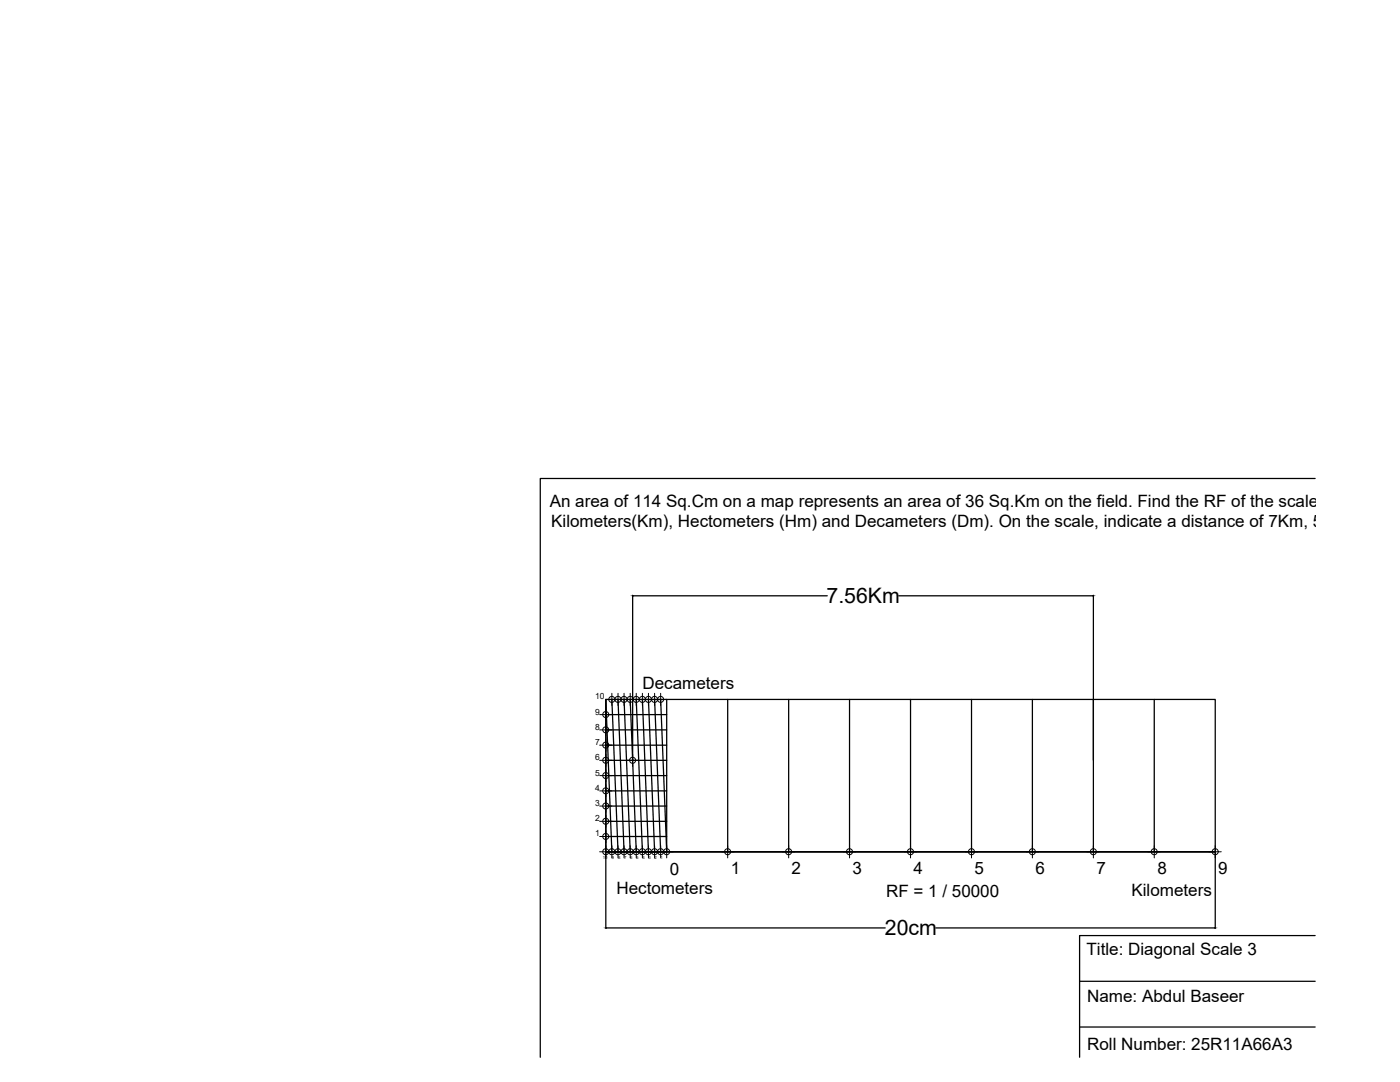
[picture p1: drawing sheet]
<svg xmlns="http://www.w3.org/2000/svg" width="279mm" height="216mm" viewBox="0 0 279 216" stroke-linecap="round" stroke-linejoin="round" font-family="sans-serif">
<!-- layer: 0 -->
<g fill="none" stroke="#000" stroke-width=".25">
<path d="M262.5 95.5h-154.7v115.5M126.3 118.8v32.9M126.4 118.9h38.7M179.4 118.9h38.7M218.2 118.8v51.2M122.1 139.6l1.2 30.4M123.3 139.6l1.2 30.4M124.5 139.6l1.3 30.4M125.8 139.6l1.2 30.4M127 139.6l1.2 30.4M128.2 139.6l1.2 30.4M129.4 139.6l1.2 30.4"/>
<path d="M130.6 139.6l1.2 30.4M131.8 139.6l1.3 30.4M133.1 139.6v30.4M145.2 139.6v30.4M157.4 139.6v30.4M169.5 139.6v30.4M181.7 139.6v30.4M193.9 139.6v30.4M206 139.6v30.4M230.4 139.6v30.4M120.9 142.6h12.2M120.9 145.6h12.2"/>
<path d="M120.9 148.7h12.2M120.9 151.7h12.2M120.9 154.8h12.2M120.9 157.8h12.2M120.9 160.8h12.2M120.9 163.9h12.2M120.9 166.9h12.2M122.1 170l-1.2-30.4v45.7M133.1 170h-12.2h121.6v-30.4h-121.6v30.4h121.6v15.3M121 185.2h55.7M186.8 185.2h55.6M215.5 195.8h47"/>
<path d="M262.5 186.7h-47v24.3M215.5 204.9h47"/>
</g>
<g fill="none" stroke="#000" stroke-width=".2">
<path d="M120.9 139.6h12.2M122.1 138.3v2.5M123.3 138.3v2.5M124.5 138.3v2.5M125.8 138.3v2.5M127 138.3v2.5M128.2 138.3v2.5M129.4 138.3v2.5M130.6 138.3v2.5M131.8 138.3v2.5M119.7 157.8h2.4M119.7 154.8h2.4"/>
<path d="M119.7 151.7h2.4M119.7 148.7h2.4M119.7 145.6h2.4M119.7 142.6h2.4M120.9 141.4v2.4M120.9 144.4v2.4M120.9 147.5v2.4M120.9 150.5v2.4M120.9 153.5v2.5M120.9 156.6v2.4M120.9 159.6v2.5M125 151.7h2.5"/>
<path d="M126.3 150.5v2.4M119.7 170h14.6M119.7 166.9h2.4M119.7 163.9h2.4M119.7 160.8h2.4M120.9 162.7v2.4M120.9 165.7v2.4M120.9 168.8v2.4M122.1 168.8v2.4M123.3 168.8v2.4M124.5 168.8v2.4M125.8 168.8v2.4"/>
<path d="M127 168.8v2.4M128.2 168.8v2.4M129.4 168.8v2.4M130.6 168.8v2.4M131.8 168.8v2.4M133.1 168.8v2.4M144 170h2.5M145.2 168.8v2.4M156.2 170h2.4M157.4 168.8v2.4M168.3 170h2.5M169.5 168.8v2.4"/>
<path d="M180.5 170h2.4M181.7 168.8v2.4M192.7 170h2.4M193.9 168.8v2.4M204.8 170h2.5M206 168.8v2.4M217 170h2.4M218.2 168.8v2.4M229.2 170h2.4M230.4 168.8v2.4M241.3 170h2.4M242.5 168.8v2.4"/>
<circle cx="122.1" cy="139.6" r=".6"/>
<circle cx="123.3" cy="139.6" r=".6"/>
<circle cx="124.5" cy="139.6" r=".6"/>
<circle cx="125.8" cy="139.6" r=".6"/>
<circle cx="127" cy="139.6" r=".6"/>
<circle cx="128.2" cy="139.6" r=".6"/>
<circle cx="129.4" cy="139.6" r=".6"/>
<circle cx="130.6" cy="139.6" r=".6"/>
<circle cx="131.8" cy="139.6" r=".6"/>
<circle cx="120.9" cy="148.7" r=".6"/>
<circle cx="120.9" cy="145.6" r=".6"/>
<circle cx="120.9" cy="151.7" r=".6"/>
<circle cx="120.9" cy="142.6" r=".6"/>
<circle cx="120.9" cy="157.8" r=".6"/>
<circle cx="120.9" cy="154.8" r=".6"/>
<circle cx="126.2" cy="151.7" r=".6"/>
<circle cx="120.9" cy="163.9" r=".6"/>
<circle cx="120.9" cy="160.8" r=".6"/>
<circle cx="120.9" cy="170" r=".6"/>
<circle cx="120.9" cy="166.9" r=".6"/>
<circle cx="122.1" cy="170" r=".6"/>
<circle cx="123.3" cy="170" r=".6"/>
<circle cx="124.5" cy="170" r=".6"/>
<circle cx="125.8" cy="170" r=".6"/>
<circle cx="127" cy="170" r=".6"/>
<circle cx="128.2" cy="170" r=".6"/>
<circle cx="129.4" cy="170" r=".6"/>
<circle cx="130.6" cy="170" r=".6"/>
<circle cx="131.8" cy="170" r=".6"/>
<circle cx="133" cy="170" r=".6"/>
<circle cx="145.2" cy="170" r=".6"/>
<circle cx="157.4" cy="170" r=".6"/>
<circle cx="169.5" cy="170" r=".6"/>
<circle cx="181.7" cy="170" r=".6"/>
<circle cx="193.9" cy="170" r=".6"/>
<circle cx="206" cy="170" r=".6"/>
<circle cx="218.2" cy="170" r=".6"/>
<circle cx="230.3" cy="170" r=".6"/>
<circle cx="242.5" cy="170" r=".6"/>
</g>
<path d="M126.3 118.9h.1zM218.1 118.9h.1zM120.9 185.2h.1zM242.4 185.1l.1 .1z" fill="#000" stroke="#000" stroke-width=".2"/>
<g font-size="4.2">
<text x="165" y="120.4">7.56Km</text>
<text x="176.6" y="186.7">20cm</text>
</g>
<g font-size="3.4">
<text x="109.7" y="101.1">An area of 114 Sq.Cm on a map represents an area of 36 Sq.Km on the field. Find the RF of the scale to read</text>
<text x="110" y="105.1">Kilometers(Km), Hectometers (Hm) and Decameters (Dm). On the scale, indicate a distance of 7Km, 5Hm and 6D</text>
<text x="128.2" y="137.4">Decameters</text>
<text x="123" y="178.4">Hectometers</text>
<text x="133.7" y="174.5">0</text>
<text x="145.8" y="174.5">1</text>
<text x="158" y="174.5">2</text>
<text x="170.2" y="174.5">3</text>
<text x="176.8" y="179">RF = 1 / 50000</text>
<text x="182.3" y="174.5">4</text>
<text x="194.5" y="174.5">5</text>
<text x="206.7" y="174.5">6</text>
<text x="218.8" y="174.5">7</text>
<text x="225.8" y="178.8">Kilometers</text>
<text x="231" y="174.5">8</text>
<text x="243.1" y="174.5">9</text>
<text x="216.9" y="190.5">Title: Diagonal Scale 3</text>
<text x="217" y="200">Name: Abdul Baseer</text>
<text x="217" y="209.5">Roll Number: 25R11A66A3</text>
</g>
<g font-size="1.7">
<text x="118.8" y="142.6">9</text>
<text x="118.8" y="139.6">10</text>
<text x="118.8" y="148.7">7</text>
<text x="118.8" y="145.6">8</text>
<text x="118.8" y="154.8">5</text>
<text x="118.8" y="151.7">6</text>
<text x="118.8" y="160.8">3</text>
<text x="118.8" y="157.8">4</text>
<text x="118.8" y="166.9">1</text>
<text x="118.8" y="163.9">2</text>
</g>
<g font-size=".8">
<text x="120.3" y="171.5">10</text>
<text x="122.1" y="171.5">9</text>
<text x="123.3" y="171.5">8</text>
<text x="124.5" y="171.5">7</text>
<text x="125.8" y="171.5">6</text>
<text x="127" y="171.5">5</text>
<text x="128.2" y="171.5">4</text>
<text x="129.4" y="171.5">3</text>
<text x="130.6" y="171.5">2</text>
<text x="131.8" y="171.5">1</text>
</g>
</svg>
